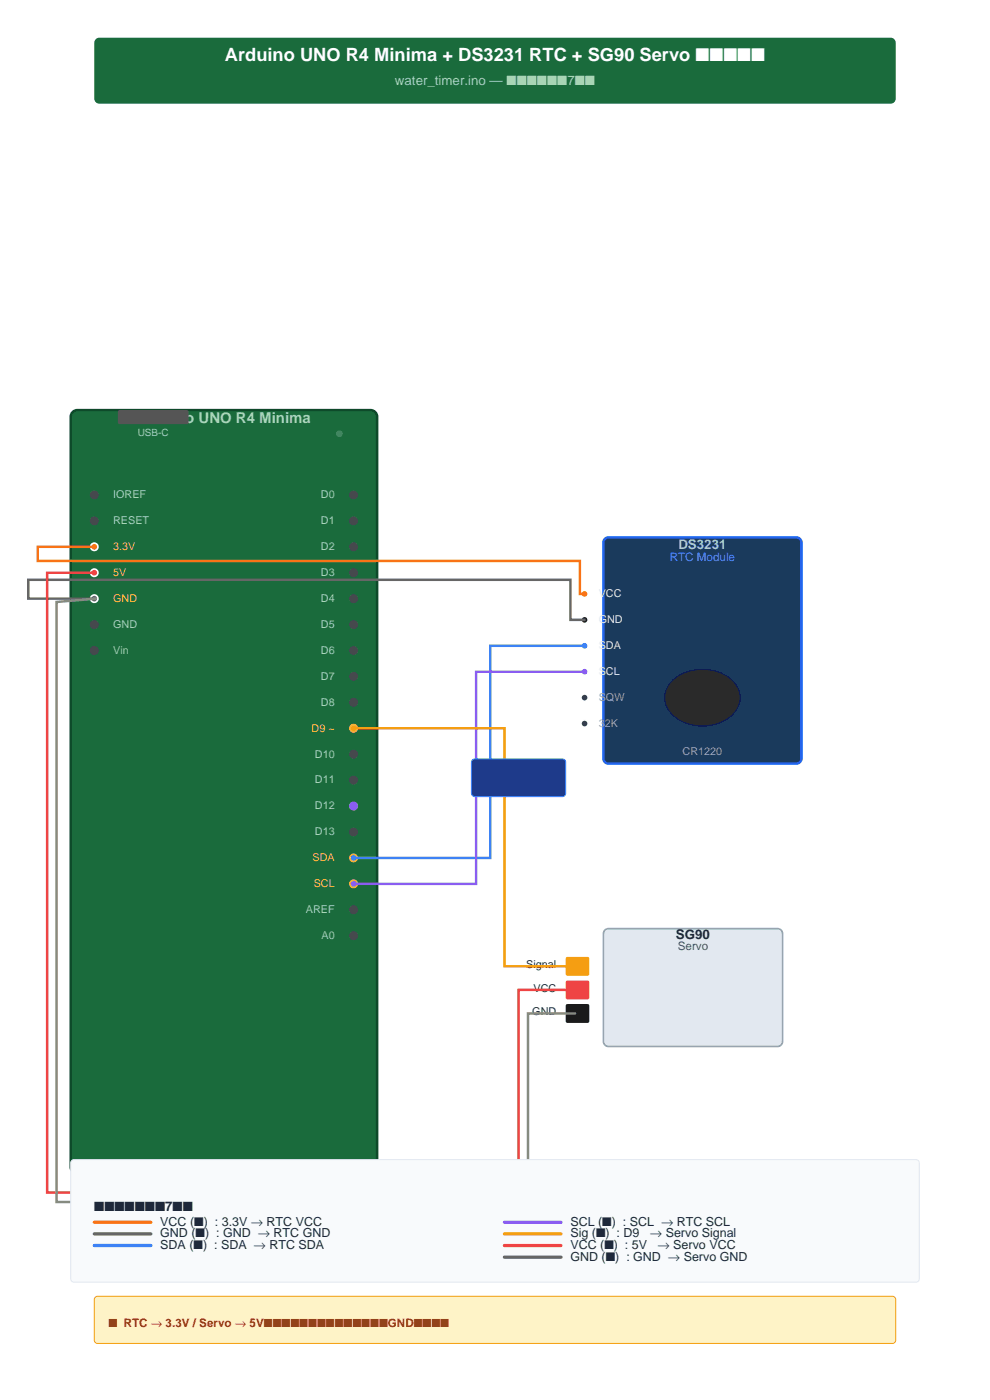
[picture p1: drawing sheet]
<svg xmlns="http://www.w3.org/2000/svg" width="210mm" height="297mm" viewBox="0 0 210 297" stroke-linecap="round" stroke-linejoin="round" font-family="sans-serif">
<path d="M20.4 8.2l.7-.2h167.8a1.06 1.06 0 0 1 1.1 1.1v11.8a1.06 1.06 0 0 1-1.1 1.1h-167.8a1.06 1.06 0 0 1-1.1-1.1v-11.8z" fill-rule="evenodd" fill="#1a6b3c"/>
<path d="M15.3 87.6l.7-.5 .4-.1h62.2a1.41 1.41 0 0 1 1.4 1.4v159.2a1.41 1.41 0 0 1-1.4 1.4h-62.2a1.41 1.41 0 0 1-1.4-1.4v-159.2z" fill-rule="evenodd" fill="#1a6b3c" stroke="#0e4a2a" stroke-width=".53"/>
<path d="M25 87.2l.4-.2h14.2l.4 .4v2.2l-.4 .4h-14.2l-.4-.4z" fill-rule="evenodd" fill="#555"/>
<circle cx="72" cy="92" r=".71" fill="#22c55e"/>
<g fill="#444" stroke="#444" stroke-width=".35">
<circle cx="20" cy="105" r=".78"/>
<circle cx="20" cy="110.5" r=".78"/>
</g>
<circle cx="20" cy="116" r=".78" fill="#f97316" stroke="#fff" stroke-width=".35"/>
<circle cx="20" cy="121.5" r=".78" fill="#ef4444" stroke="#fff" stroke-width=".35"/>
<circle cx="20" cy="127" r=".78" fill="#666" stroke="#fff" stroke-width=".35"/>
<g fill="#444" stroke="#444" stroke-width=".35">
<circle cx="20" cy="132.5" r=".78"/>
<circle cx="20" cy="138" r=".78"/>
<circle cx="75" cy="105" r=".78"/>
<circle cx="75" cy="110.5" r=".78"/>
<circle cx="75" cy="116" r=".78"/>
<circle cx="75" cy="121.5" r=".78"/>
<circle cx="75" cy="127" r=".78"/>
<circle cx="75" cy="132.5" r=".78"/>
<circle cx="75" cy="138" r=".78"/>
<circle cx="75" cy="143.5" r=".78"/>
<circle cx="75" cy="149" r=".78"/>
</g>
<circle cx="75" cy="154.5" r=".78" fill="#f59e0b" stroke="#fcd34d" stroke-width=".35"/>
<g fill="#444" stroke="#444" stroke-width=".35">
<circle cx="75" cy="160" r=".78"/>
<circle cx="75" cy="165.5" r=".78"/>
<circle cx="75" cy="176.5" r=".78"/>
</g>
<circle cx="75" cy="171" r=".78" fill="#a78bfa" stroke="#a78bfa" stroke-width=".35"/>
<circle cx="75" cy="182" r=".78" fill="#3b82f6" stroke="#fcd34d" stroke-width=".35"/>
<circle cx="75" cy="187.5" r=".78" fill="#8b5cf6" stroke="#fcd34d" stroke-width=".35"/>
<g fill="#444" stroke="#444" stroke-width=".35">
<circle cx="75" cy="193" r=".78"/>
<circle cx="75" cy="198.5" r=".78"/>
</g>
<path d="M128.2 114.4l.9-.4h39.8a1.06 1.06 0 0 1 1.1 1.1v45.8a1.06 1.06 0 0 1-1.1 1.1h-39.8a1.06 1.06 0 0 1-1.1-1.1v-45.8z" fill-rule="evenodd" fill="#1a3a5c" stroke="#2563eb" stroke-width=".53"/>
<path d="M142.3 144.7a9.6 9.6 0 0 1 13.4 0 5 5 0 0 1-1.5 7.8 9.7 9.7 0 0 1-11.9-1.2 4.8 4.8 0 0 1 0-6.6z" fill-rule="evenodd" fill="#2a2a2a" stroke="#000555" stroke-width=".21"/>
<circle cx="124" cy="126" r=".78" fill="#f97316" stroke="#fff" stroke-width=".35"/>
<circle cx="124" cy="131.5" r=".78" fill="#222" stroke="#fff" stroke-width=".35"/>
<circle cx="124" cy="137" r=".78" fill="#3b82f6" stroke="#fff" stroke-width=".35"/>
<circle cx="124" cy="142.5" r=".78" fill="#8b5cf6" stroke="#fff" stroke-width=".35"/>
<g fill="#334155" stroke="#fff" stroke-width=".35">
<circle cx="124" cy="148" r=".78"/>
<circle cx="124" cy="153.5" r=".78"/>
</g>
<path d="M128.4 197.2l.7-.2h35.8a1.06 1.06 0 0 1 1.1 1.1v22.8a1.06 1.06 0 0 1-1.1 1.1h-35.8a1.06 1.06 0 0 1-1.1-1.1v-22.8z" fill-rule="evenodd" fill="#e2e8f0" stroke="#94a3b8" stroke-width=".35"/>
<path d="M120 203.2l.4-.2h4.4l.2 .4v3.4l-.4 .2h-4.4l-.2-.4z" fill-rule="evenodd" fill="#f59e0b"/>
<path d="M120 208.2l.4-.2h4.4l.2 .4v3.4l-.4 .2h-4.4l-.2-.4z" fill-rule="evenodd" fill="#ef4444"/>
<path d="M120 213.2l.4-.2h4.4l.2 .4v3.4l-.4 .2h-4.4l-.2-.4z" fill-rule="evenodd" fill="#1a1a1a"/>
<path d="M20 116h-12v3h115v7h1" fill="none" stroke="#f97316" stroke-width=".53"/>
<path d="M20 127h-14v-4h115v8.5h3" fill="none" stroke="#666" stroke-width=".53"/>
<path d="M124 137h-20v45h-29" fill="none" stroke="#3b82f6" stroke-width=".53"/>
<path d="M124 142.5h-23v45h-26" fill="none" stroke="#8b5cf6" stroke-width=".53"/>
<path d="M75 154.5h32v50.5h15" fill="none" stroke="#f59e0b" stroke-width=".53"/>
<path d="M20 121.5h-10v131.5h100v-43h12" fill="none" stroke="#ef4444" stroke-width=".53"/>
<path d="M20.4 127l-8.4 .7v127.3h100v-40h10" fill="none" stroke="#888" stroke-width=".53"/>
<path d="M100.2 161.2l.5-.2h18.6a.71 .71 0 0 1 .7 .7v6.6a.71 .71 0 0 1-.7 .7h-18.6a.71 .71 0 0 1-.7-.7v-6.6z" fill-rule="evenodd" fill="#1e3a8a" stroke="#3b82f6" stroke-width=".21"/>
<path d="M15.2 246.2l.5-.2h178.6a.71 .71 0 0 1 .7 .7v24.6a.71 .71 0 0 1-.7 .7h-178.6a.71 .71 0 0 1-.7-.7v-24.6z" fill-rule="evenodd" fill="#f8fafc" stroke="#e2e8f0" stroke-width=".21"/>
<path d="M20 259.3h12" fill="none" stroke="#f97316" stroke-width=".71"/>
<path d="M20 261.8h12M107 266.7h12" fill="none" stroke="#666" stroke-width=".71"/>
<path d="M20 264.2h12" fill="none" stroke="#3b82f6" stroke-width=".71"/>
<path d="M107 259.3h12" fill="none" stroke="#8b5cf6" stroke-width=".71"/>
<path d="M107 261.8h12" fill="none" stroke="#f59e0b" stroke-width=".71"/>
<path d="M107 264.2h12" fill="none" stroke="#ef4444" stroke-width=".71"/>
<path d="M20.2 275.2l.5-.2h168.6a.71 .71 0 0 1 .7 .7v8.6a.71 .71 0 0 1-.7 .7h-168.6a.71 .71 0 0 1-.7-.7v-8.6z" fill-rule="evenodd" fill="#fef3c7" stroke="#f59e0b" stroke-width=".21"/>
<text font-size="3.9" fill="#fff" x="47.7" y="13">Arduino UNO R4 Minima + DS3231 RTC + SG90 Servo ■■■■■</text>
<text font-size="3.2" fill="#a8d5b5" x="29.1" y="89.8">Arduino UNO R4 Minima</text>
<text font-size="2.8" fill="#a8d5b5" x="83.8" y="18">water_timer.ino — ■■■■■■7■■</text>
<text font-size="2.8" fill="#93c5fd" x="143.9" y="116.5">DS3231</text>
<g font-size="2.8" fill="#1e293b">
<text x="143.4" y="199.1">SG90</text>
<text x="20" y="256.8">■■■■■■■7■■</text>
</g>
<g font-size="2.6" fill="#1e293b">
<text x="34" y="260">VCC (■) : 3.3V → RTC VCC</text>
<text x="34" y="262.5">GND (■) : GND → RTC GND</text>
<text x="121" y="260">SCL (■) : SCL → RTC SCL</text>
<text x="121" y="262.5">Sig (■) : D9</text>
<text x="137.9" y="262.5">→ Servo Signal</text>
<text x="34" y="264.9">SDA (■) : SDA → RTC SDA</text>
<text x="121" y="264.9">VCC (■) : 5V</text>
<text x="121" y="267.4">GND (■) : GND → Servo GND</text>
<text x="139.5" y="264.9">→ Servo VCC</text>
</g>
<text font-size="2.5" fill="#60a5fa" x="142.1" y="118.9">RTC Module</text>
<text font-size="2.5" fill="#475569" x="143.8" y="201.6">Servo</text>
<text font-size="2.5" fill="#92400e" x="23" y="281.5">■ RTC → 3.3V / Servo → 5V■■■■■■■■■■■■■■GND■■■■</text>
<g font-size="2.3" fill="#a8d5b5">
<text x="24" y="105.7">IOREF</text>
<text x="68.1" y="105.7">D0</text>
<text x="24" y="111.2">RESET</text>
<text x="68.1" y="111.2">D1</text>
<text x="68.1" y="116.7">D2</text>
<text x="68.1" y="122.2">D3</text>
<text x="68.1" y="127.7">D4</text>
<text x="24" y="133.2">GND</text>
<text x="68.1" y="133.2">D5</text>
<text x="24" y="138.7">Vin</text>
<text x="68.1" y="138.7">D6</text>
<text x="68.1" y="144.2">D7</text>
<text x="68.1" y="149.7">D8</text>
<text x="66.8" y="160.7">D10</text>
<text x="66.8" y="166.2">D11</text>
<text x="66.8" y="171.7">D12</text>
<text x="66.8" y="177.2">D13</text>
<text x="64.9" y="193.7">AREF</text>
<text x="68.2" y="199.2">A0</text>
</g>
<g font-size="2.3" fill="#fcd34d">
<text x="24" y="116.7">3.3V</text>
<text x="24" y="122.2">5V</text>
<text x="24" y="127.7">GND</text>
<text x="66.1" y="155.2">D9 ~</text>
<text x="66.3" y="182.7">SDA</text>
<text x="66.5" y="188.2">SCL</text>
</g>
<g font-size="2.3" fill="#e2e8f0">
<text x="127" y="126.7">VCC</text>
<text x="127" y="132.2">GND</text>
<text x="127" y="137.7">SDA</text>
<text x="127" y="143.2">SCL</text>
</g>
<g font-size="2.3" fill="#94a3b8">
<text x="127" y="148.7">SQW</text>
<text x="127" y="154.2">32K</text>
<text x="144.8" y="160.2">CR1220</text>
</g>
<g font-size="2.3" fill="#1e293b">
<text x="111.6" y="205.4">Signal</text>
<text x="112.9" y="215.4">GND</text>
<text x="113.2" y="210.4">VCC</text>
</g>
<text font-size="2.1" fill="#a8d5b5" x="29.2" y="92.5">USB-C</text>
</svg>
